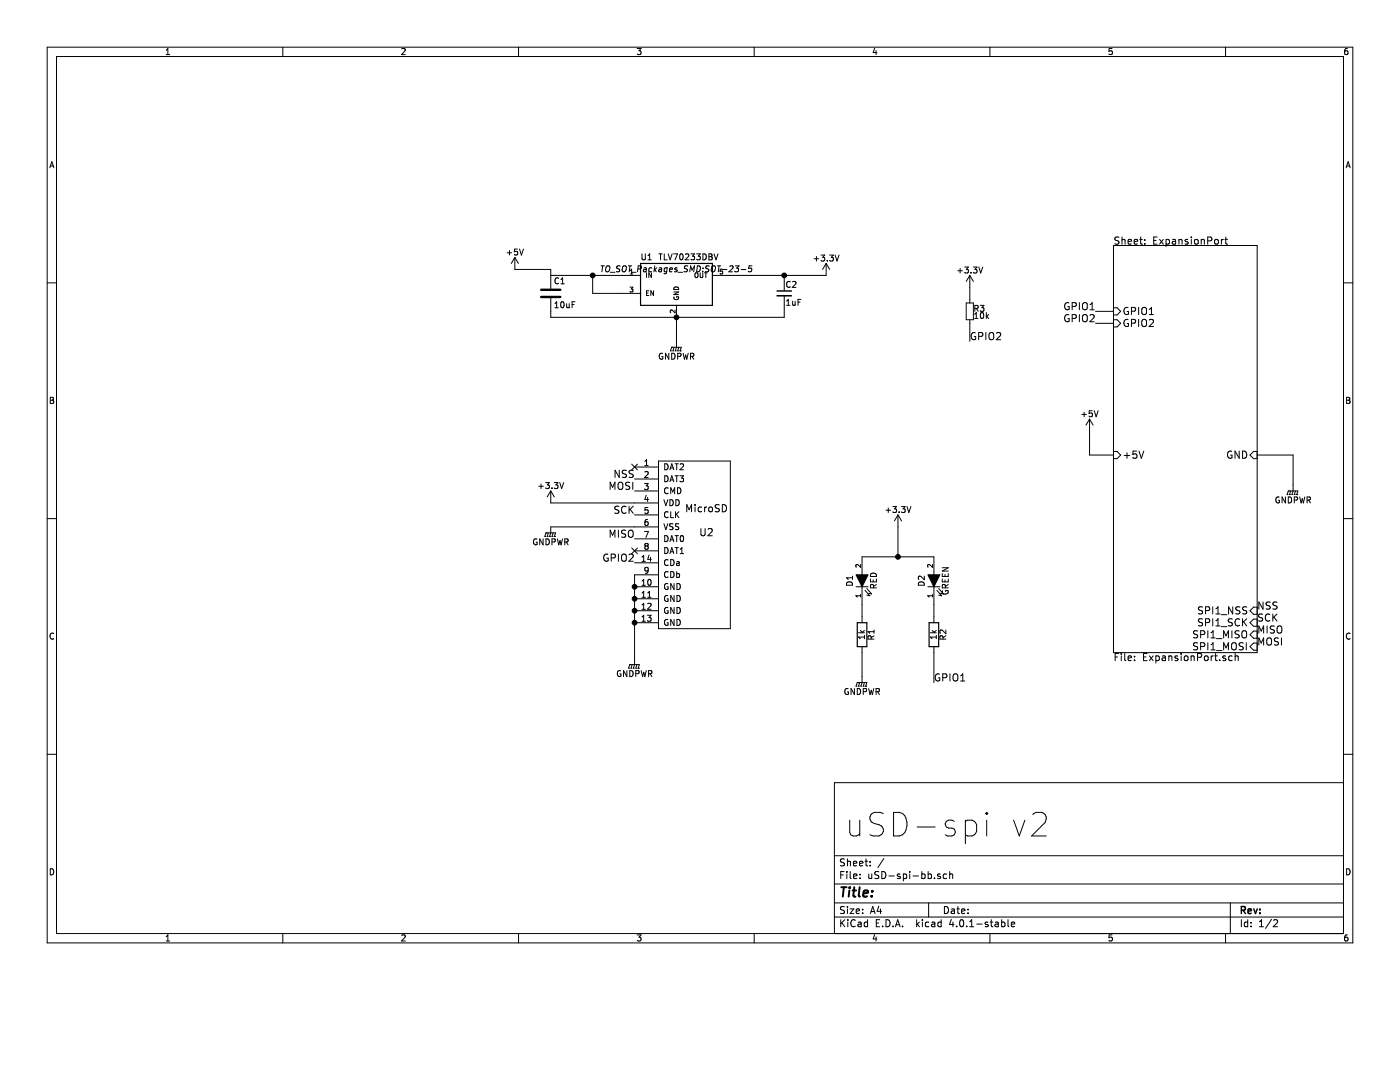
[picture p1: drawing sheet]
EESchema Schematic File Version 2
LIBS:power
LIBS:device
LIBS:transistors
LIBS:conn
LIBS:linear
LIBS:regul
LIBS:74xx
LIBS:cmos4000
LIBS:adc-dac
LIBS:memory
LIBS:xilinx
LIBS:microcontrollers
LIBS:dsp
LIBS:microchip
LIBS:analog_switches
LIBS:motorola
LIBS:texas
LIBS:intel
LIBS:audio
LIBS:interface
LIBS:digital-audio
LIBS:philips
LIBS:display
LIBS:cypress
LIBS:siliconi
LIBS:opto
LIBS:atmel
LIBS:contrib
LIBS:valves
LIBS:ckd_sandwich
LIBS:ti-gate
LIBS:microsd
LIBS:uSD-spi-bb-cache
EELAYER 25 0
EELAYER END
$Descr A4 11693 8268
encoding utf-8
Sheet 1 2
Title ""
Date ""
Rev ""
Comp ""
Comment1 ""
Comment2 ""
Comment3 ""
Comment4 ""
$EndDescr
Text Notes 7050 7000 0    197  ~ 0
uSD-spi v2
$Sheet
S 9300 2050 1200 3400
U 564009DE
F0 "ExpansionPort" 60
F1 "ExpansionPort.sch" 60
F2 "+5V" I L 9300 3800 60 
F3 "GND" I R 10500 3800 60 
F4 "GPIO1" I L 9300 2600 60 
F5 "SPI1_NSS" I R 10500 5100 60 
F6 "SPI1_SCK" I R 10500 5200 60 
F7 "SPI1_MISO" I R 10500 5300 60 
F8 "SPI1_MOSI" I R 10500 5400 60 
F9 "GPIO2" I L 9300 2700 60 
$EndSheet
$Comp
L TLV70233DBV U1
U 1 1
P 5650 2350
F 0 "U1" H 5400 2550 50  0000 C CNN
F 1 "TLV70233DBV" H 5750 2550 50  0000 C CNN
F 2 "TO_SOT_Packages_SMD:SOT-23-5" H 5650 2450 50  0000 C CIN
F 3 "" H 5650 2350 50  0000 C CNN
	1    5650 2350
	1    0    0    -1  
$EndComp
$Comp
L C C1
U 1 1
P 4600 2450
F 0 "C1" H 4625 2550 50  0000 L CNN
F 1 "10uF" H 4625 2350 50  0000 L CNN
F 2 "Capacitors_SMD:C_1206_HandSoldering" H 4638 2300 50  0001 C CNN
F 3 "" H 4600 2450 50  0000 C CNN
	1    4600 2450
	1    0    0    -1  
$EndComp
$Comp
L C_Small C2
U 1 1
P 6550 2450
F 0 "C2" H 6560 2520 50  0000 L CNN
F 1 "1uF" H 6560 2370 50  0000 L CNN
F 2 "Capacitors_SMD:C_0603_HandSoldering" H 6550 2450 50  0001 C CNN
F 3 "" H 6550 2450 50  0000 C CNN
	1    6550 2450
	1    0    0    -1  
$EndComp
$Comp
L LED D1
U 1 1
P 7200 4850
F 0 "D1" H 7200 4950 50  0000 C CNN
F 1 "RED" H 7200 4750 50  0000 C CNN
F 2 "LEDs:LED_0603" H 7200 4850 50  0001 C CNN
F 3 "" H 7200 4850 50  0000 C CNN
	1    7200 4850
	0    -1   -1   0   
$EndComp
$Comp
L LED D2
U 1 1
P 7800 4850
F 0 "D2" H 7800 4950 50  0000 C CNN
F 1 "GREEN" H 7800 4750 50  0000 C CNN
F 2 "LEDs:LED_0603" H 7800 4850 50  0001 C CNN
F 3 "" H 7800 4850 50  0000 C CNN
	1    7800 4850
	0    -1   -1   0   
$EndComp
$Comp
L R R1
U 1 1
P 7200 5300
F 0 "R1" V 7280 5300 50  0000 C CNN
F 1 "1k" V 7200 5300 50  0000 C CNN
F 2 "Resistors_SMD:R_0603_HandSoldering" V 7130 5300 50  0001 C CNN
F 3 "" H 7200 5300 50  0000 C CNN
	1    7200 5300
	1    0    0    -1  
$EndComp
$Comp
L R R2
U 1 1
P 7800 5300
F 0 "R2" V 7880 5300 50  0000 C CNN
F 1 "1k" V 7800 5300 50  0000 C CNN
F 2 "Resistors_SMD:R_0603_HandSoldering" V 7730 5300 50  0001 C CNN
F 3 "" H 7800 5300 50  0000 C CNN
	1    7800 5300
	1    0    0    -1  
$EndComp
$Comp
L +3.3V #PWR01
U 1 1
P 7500 4400
F 0 "#PWR01" H 7500 4250 50  0001 C CNN
F 1 "+3.3V" H 7500 4540 50  0000 C CNN
F 2 "" H 7500 4400 50  0000 C CNN
F 3 "" H 7500 4400 50  0000 C CNN
	1    7500 4400
	1    0    0    -1  
$EndComp
$Comp
L +3.3V #PWR02
U 1 1
P 6900 2300
F 0 "#PWR02" H 6900 2150 50  0001 C CNN
F 1 "+3.3V" H 6900 2440 50  0000 C CNN
F 2 "" H 6900 2300 50  0000 C CNN
F 3 "" H 6900 2300 50  0000 C CNN
	1    6900 2300
	1    0    0    -1  
$EndComp
Wire Wire Line
	6100 2300 6900 2300
Wire Wire Line
	6550 2350 6550 2300
Connection ~ 6550 2300
$Comp
L GNDPWR #PWR03
U 1 1
P 7200 5650
F 0 "#PWR03" H 7200 5450 50  0001 C CNN
F 1 "GNDPWR" H 7200 5520 50  0000 C CNN
F 2 "" H 7200 5600 50  0000 C CNN
F 3 "" H 7200 5600 50  0000 C CNN
	1    7200 5650
	1    0    0    -1  
$EndComp
Wire Wire Line
	7500 4400 7500 4650
Wire Wire Line
	7200 4650 7800 4650
Connection ~ 7500 4650
Wire Wire Line
	7800 5050 7800 5150
Wire Wire Line
	7200 5050 7200 5150
Wire Wire Line
	7200 5450 7200 5650
Wire Wire Line
	7800 5450 7800 5700
Text Label 7800 5700 0    60   ~ 0
GPIO1
Text Label 9150 2600 2    60   ~ 0
GPIO1
Wire Wire Line
	9150 2600 9300 2600
Wire Wire Line
	9300 3800 9100 3800
Wire Wire Line
	9100 3800 9100 3600
Wire Wire Line
	10500 3800 10800 3800
Wire Wire Line
	10800 3800 10800 4050
$Comp
L GNDPWR #PWR04
U 1 1
P 10800 4050
F 0 "#PWR04" H 10800 3850 50  0001 C CNN
F 1 "GNDPWR" H 10800 3920 50  0000 C CNN
F 2 "" H 10800 4000 50  0000 C CNN
F 3 "" H 10800 4000 50  0000 C CNN
	1    10800 4050
	1    0    0    -1  
$EndComp
$Comp
L +5V #PWR05
U 1 1
P 9100 3600
F 0 "#PWR05" H 9100 3450 50  0001 C CNN
F 1 "+5V" H 9100 3740 50  0000 C CNN
F 2 "" H 9100 3600 50  0000 C CNN
F 3 "" H 9100 3600 50  0000 C CNN
	1    9100 3600
	1    0    0    -1  
$EndComp
Text Label 10500 5100 0    60   ~ 0
NSS
Text Label 10500 5200 0    60   ~ 0
SCK
Text Label 10500 5300 0    60   ~ 0
MISO
Text Label 10500 5400 0    60   ~ 0
MOSI
Wire Wire Line
	5200 2300 4600 2300
Wire Wire Line
	5200 2450 4950 2450
Wire Wire Line
	4950 2450 4950 2300
Connection ~ 4950 2300
Wire Wire Line
	4600 2600 4600 2650
Wire Wire Line
	4600 2650 6550 2650
Wire Wire Line
	6550 2650 6550 2550
Connection ~ 5650 2650
Wire Wire Line
	5650 2650 5650 2850
$Comp
L GNDPWR #PWR06
U 1 1
P 5650 2850
F 0 "#PWR06" H 5650 2650 50  0001 C CNN
F 1 "GNDPWR" H 5650 2720 50  0000 C CNN
F 2 "" H 5650 2800 50  0000 C CNN
F 3 "" H 5650 2800 50  0000 C CNN
	1    5650 2850
	1    0    0    -1  
$EndComp
$Comp
L +5V #PWR07
U 1 1
P 4300 2250
F 0 "#PWR07" H 4300 2100 50  0001 C CNN
F 1 "+5V" H 4300 2390 50  0000 C CNN
F 2 "" H 4300 2250 50  0000 C CNN
F 3 "" H 4300 2250 50  0000 C CNN
	1    4300 2250
	1    0    0    -1  
$EndComp
Wire Wire Line
	4300 2250 4600 2250
Wire Wire Line
	4600 2250 4600 2300
$Comp
L MicroSD U2
U 1 1
P 5900 4450
F 0 "U2" H 5900 4450 60  0000 C CNN
F 1 "MicroSD" H 5900 4650 60  0000 C CNN
F 2 "microsd:DM3AT" H 5900 4450 60  0001 C CNN
F 3 "" H 5900 4450 60  0000 C CNN
	1    5900 4450
	1    0    0    -1  
$EndComp
$Comp
L +3.3V #PWR08
U 1 1
P 4600 4200
F 0 "#PWR08" H 4600 4050 50  0001 C CNN
F 1 "+3.3V" H 4600 4340 50  0000 C CNN
F 2 "" H 4600 4200 50  0000 C CNN
F 3 "" H 4600 4200 50  0000 C CNN
	1    4600 4200
	1    0    0    -1  
$EndComp
$Comp
L GNDPWR #PWR09
U 1 1
P 4600 4400
F 0 "#PWR09" H 4600 4200 50  0001 C CNN
F 1 "GNDPWR" H 4600 4270 50  0000 C CNN
F 2 "" H 4600 4350 50  0000 C CNN
F 3 "" H 4600 4350 50  0000 C CNN
	1    4600 4400
	1    0    0    -1  
$EndComp
Wire Wire Line
	4600 4200 5300 4200
Wire Wire Line
	5300 4400 4600 4400
Wire Wire Line
	5300 4800 5300 5500
Connection ~ 5300 5000
Connection ~ 5300 5200
Connection ~ 5300 5100
$Comp
L GNDPWR #PWR010
U 1 1
P 5300 5500
F 0 "#PWR010" H 5300 5300 50  0001 C CNN
F 1 "GNDPWR" H 5300 5370 50  0000 C CNN
F 2 "" H 5300 5450 50  0000 C CNN
F 3 "" H 5300 5450 50  0000 C CNN
	1    5300 5500
	1    0    0    -1  
$EndComp
Text Label 5300 4300 2    60   ~ 0
SCK
Text Label 5300 4100 2    60   ~ 0
MOSI
Text Label 5300 4500 2    60   ~ 0
MISO
Text Label 5300 4000 2    60   ~ 0
NSS
NoConn ~ 5300 3900
NoConn ~ 5300 4600
Wire Wire Line
	9150 2700 9300 2700
Text Label 9150 2700 2    60   ~ 0
GPIO2
Text Label 5300 4700 2    60   ~ 0
GPIO2
Connection ~ 5300 4900
$Comp
L +3.3V #PWR011
U 1 1
P 8100 2400
F 0 "#PWR011" H 8100 2250 50  0001 C CNN
F 1 "+3.3V" H 8100 2540 50  0000 C CNN
F 2 "" H 8100 2400 50  0000 C CNN
F 3 "" H 8100 2400 50  0000 C CNN
	1    8100 2400
	1    0    0    -1  
$EndComp
$Comp
L R_Small R3
U 1 1
P 8100 2600
F 0 "R3" H 8130 2620 50  0000 L CNN
F 1 "10k" H 8130 2560 50  0000 L CNN
F 2 "Resistors_SMD:R_0603_HandSoldering" H 8100 2600 50  0001 C CNN
F 3 "" H 8100 2600 50  0000 C CNN
	1    8100 2600
	1    0    0    -1  
$EndComp
Text Label 8100 2850 0    60   ~ 0
GPIO2
Wire Wire Line
	8100 2400 8100 2500
Wire Wire Line
	8100 2700 8100 2850
$EndSCHEMATC
